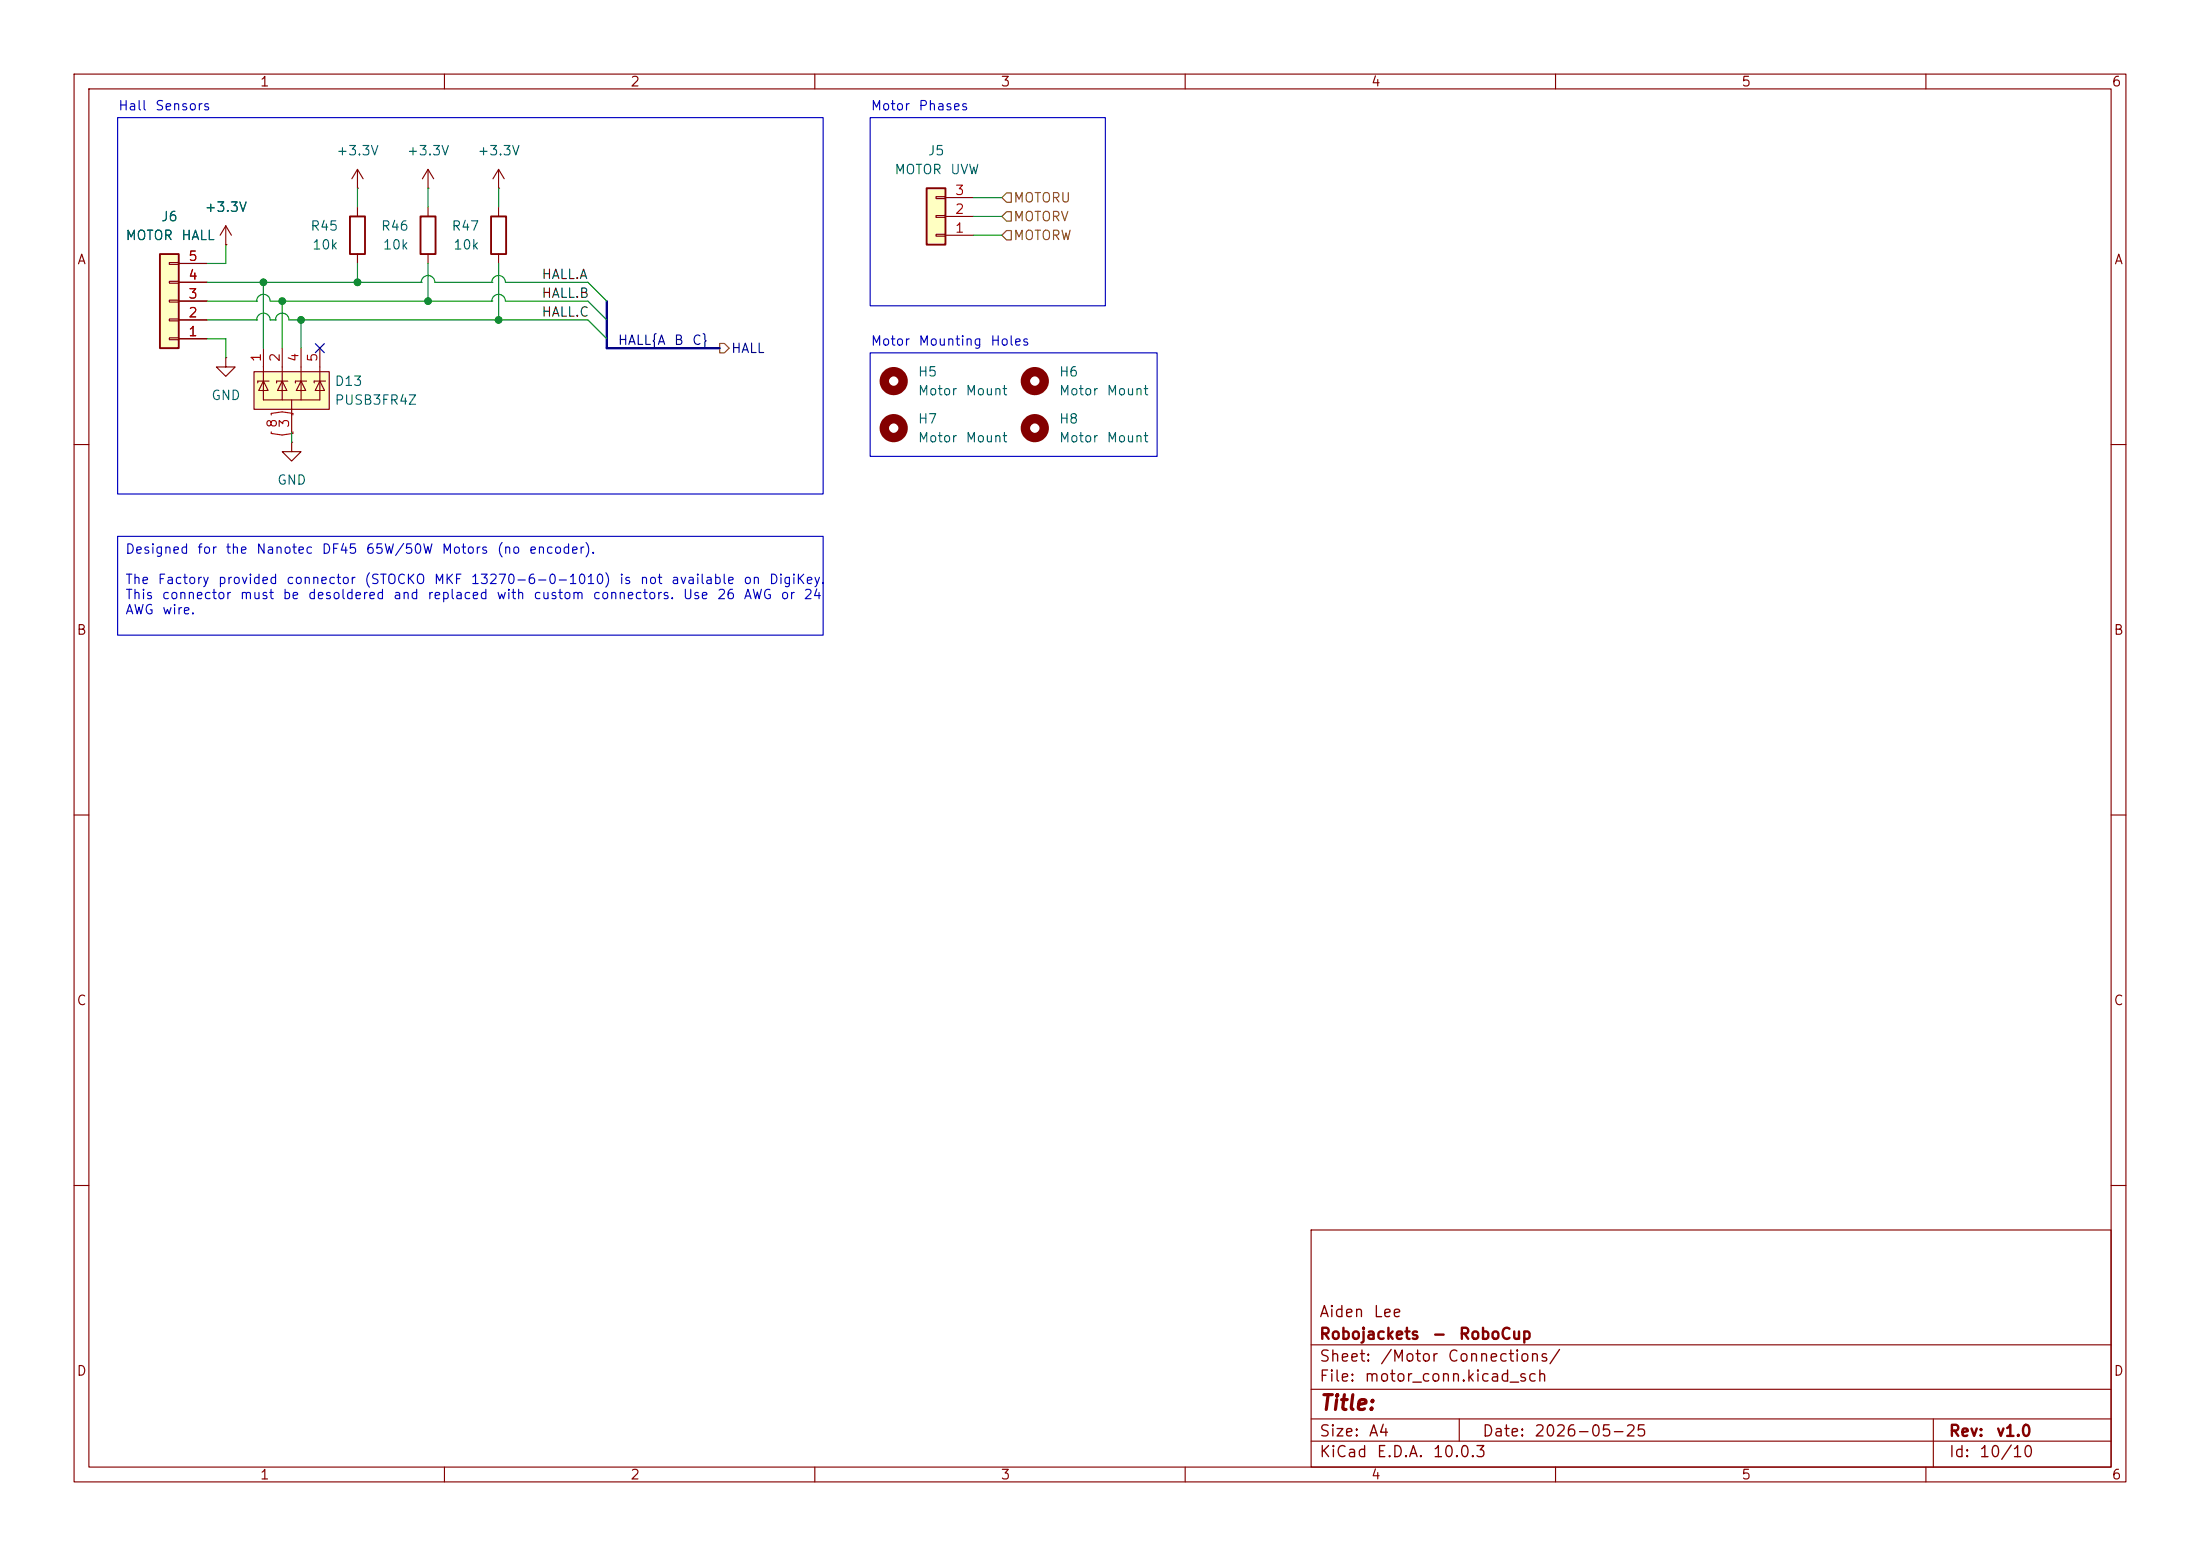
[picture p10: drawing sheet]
<svg xmlns="http://www.w3.org/2000/svg" width="297mm" height="210mm" viewBox="0 0 297 210" stroke-linecap="round" stroke-linejoin="round" font-family="sans-serif">
<g fill="none" stroke="#840000" stroke-width=".15">
<path d="M10 10h277v190h-277zM12 12h273v186h-273zM60 10v2M110 10v2M160 10v2M210 10v2M260 10v2M48.3 27.9v1.3M48.3 34.3v1.3M57.8 27.9v1.3M57.8 34.3v1.3M67.3 27.9v1.3"/>
<path d="M67.3 34.3v1.3M39.4 59.7v1.3h1.2l-1.2 1.2-1.3-1.2h1.3M39.4 59.7h.1M10 60h2M285 60h2M10 110h2M285 110h2M10 160h2M177 166h108v32h-108zM285 160h2M60 198v2M110 198v2"/>
<path d="M160 198v2M177 194.5h108M177 191.5h108M177 187.5h108M177 181.5h108M197 191.5v3M210 198v2M260 198v2M261 191.5v6.5"/>
</g>
<circle cx="139.7" cy="57.8" r="1.27" fill="none" stroke="#840000" stroke-width="1.3"/>
<path d="M47.2 29.2h2.1v5.1h-2.1zM56.8 29.2h2v5.1h-2zM66.3 29.2h2v5.1h-2z" fill="none" stroke="#840000" stroke-width=".25"/>
<path d="M21.6 34.3h2.5v12.7h-2.5z" fill="#ffffc2"/>
<path d="M21.6 34.3h2.5v12.7h-2.5z" fill="none" stroke="#840000" stroke-width=".25"/>
<path d="M22.9 38h1.2v.2h-1.2zM22.9 35.4h1.2v.3h-1.2zM24.1 38.1h3.8M24.1 35.6h3.8M22.9 45.6h1.2v.2h-1.2zM22.9 43.1h1.2v.2h-1.2zM22.9 40.5h1.2v.3h-1.2zM24.1 45.7h3.8M24.1 43.2h3.8M24.1 40.6h3.8" fill="none" stroke="#840000" stroke-width=".15"/>
<path d="M34.3 50.2h10.1v5h-10.1z" fill="#ffffc2"/>
<g fill="none" stroke="#840000" stroke-width=".15">
<path d="M30.5 48.3v1.2h1.2l-1.2 1.3-1.3-1.3h1.3M30.5 48.3h.1M34.3 50.2h10.1v5h-10.1zM35.6 51.4l.6 1.3h-1.3zM35.6 47v7h7.6v-7M36.3 51.4h-1.5v.3M38.1 51.4l.6 1.3h-1.2zM38.1 47v7M38.9 51.4h-1.6v.3M39.4 54v4.4M40.6 51.4l.7 1.3h-1.3zM40.6 47v7"/>
<path d="M41.4 51.4h-1.5v.3M43.2 51.4l.6 1.3h-1.3zM43.9 51.4h-1.5v.3"/>
</g>
<path d="M36.6 56v-.2l1.5-.2 1.4 .2v.2M36.6 58.3v.2l1.5 .2 1.4-.2v-.2" fill="none" stroke="#a90000" stroke-width=".15"/>
<path d="M125.1 25.4h2.5v7.6h-2.5z" fill="#ffffc2"/>
<path d="M125.1 25.4h2.5v7.6h-2.5z" fill="none" stroke="#840000" stroke-width=".25"/>
<g fill="none" stroke="#840000" stroke-width=".15">
<path d="M24.1 38.1h3.8M24.1 35.6h3.8M30.5 33h.1M30.5 30.5l-.8 1.3M30.5 30.5l.7 1.3M30.5 30.5v2.5M48.3 25.4h.1M48.3 22.9l-.8 1.2M48.3 22.9l.7 1.2M48.3 22.9v2.5M57.8 25.4h.1M57.8 22.9l-.8 1.2"/>
<path d="M57.8 22.9l.7 1.2M57.8 22.9v2.5M67.3 25.4h.1M67.3 22.9l-.8 1.2M67.3 22.9l.8 1.2M67.3 22.9v2.5M126.4 31.6h1.2v.3h-1.2zM126.4 29.1h1.2v.2h-1.2zM126.4 26.5h1.2v.3h-1.2zM127.6 31.8h3.8M127.6 29.2h3.8M127.6 26.7h3.8"/>
<path d="M24.1 45.7h3.8M24.1 43.2h3.8M24.1 40.6h3.8"/>
</g>
<g fill="none" stroke="#840000" stroke-width="1.3">
<circle cx="120.6" cy="51.4" r="1.27"/>
<circle cx="120.6" cy="57.8" r="1.27"/>
<circle cx="139.7" cy="51.4" r="1.27"/>
</g>
<path d="M135.9 28.6h.6v1.2h-.6l-.6-.6zM135.9 26h.6v1.3h-.6l-.6-.6zM135.9 31.1h.6v1.3h-.6l-.6-.6zM97.2 46.4h.6l.6 .6-.6 .6h-.6z" fill="none" stroke="#725600" stroke-width=".15"/>
<path d="M81.9 40.6v6.4h15.3" fill="none" stroke="#000084" stroke-width=".3"/>
<g fill="none" stroke="#009600" stroke-width=".15">
<path d="M27.9 38.1h29M30.5 33v2.6h-2.6M35.6 38.1v8.9M48.3 25.4v2.5M48.3 35.6v2.5M56.9 38.1h.1M56.9 38.1a.91 .91 0 0 1 .9-.9 .91 .91 0 0 1 .9 .9h7.7M57.8 25.4v2.5M57.8 35.6v5M66.4 38.1h.1M66.4 38.1a.91 .91 0 0 1 .9-.9 .91 .91 0 0 1 .9 .9h11.2l2.5 2.5M67.3 25.4v2.5"/>
<path d="M67.3 35.6v7.6M131.4 29.2h3.9M131.4 26.7h3.9M131.4 31.8h3.9M27.9 40.6h6.7M27.9 43.2h6.7M27.9 45.7h2.6v2.6M34.6 43.2h.1M34.6 43.2a.91 .91 0 0 1 1-.9 .91 .91 0 0 1 .9 .9h.7M34.6 40.6h.1M34.6 40.6a.91 .91 0 0 1 1-.9 .91 .91 0 0 1 .9 .9h29.9M37.2 43.2h.1"/>
<path d="M37.2 43.2a.91 .91 0 0 1 .9-.9 .91 .91 0 0 1 .9 .9h40.4l2.5 2.5M38.1 40.6v6.4M39.4 58.4v1.3M40.6 43.2v3.8M66.4 40.6h.1M66.4 40.6a.91 .91 0 0 1 .9-.9 .91 .91 0 0 1 .9 .9h11.2l2.5 2.6"/>
</g>
<path d="M42.6 46.4l1.2 1.2M43.8 46.4l-1.2 1.2" fill="none" stroke="#000084" stroke-width=".15"/>
<path d="M15.9 15.9h95.2v50.8h-95.2zM117.5 15.9h31.7v25.4h-31.7zM117.5 47.6h38.7v14h-38.7zM15.9 72.4h95.2v13.3h-95.2z" fill="none" stroke="#0000c2" stroke-width=".15"/>
<g fill="#009600" stroke="#009600" stroke-width=".14">
<circle cx="35.6" cy="38.1" r=".46"/>
<circle cx="38.1" cy="40.6" r=".46"/>
<circle cx="40.6" cy="43.2" r=".46"/>
<circle cx="67.3" cy="43.2" r=".46"/>
<circle cx="57.8" cy="40.6" r=".46"/>
<circle cx="48.3" cy="38.1" r=".46"/>
</g>
<text font-size="2" fill="#840000" x="178" y="190.8">Title:</text>
<g font-size="1.5" fill="#840000">
<text x="178" y="178.2">Aiden</text>
<text x="185.3" y="178.2">Lee</text>
<text x="178" y="184.2">Sheet:</text>
<text x="178" y="181.2">Robojackets</text>
<text x="186.2" y="184.2">/Motor</text>
<text x="193.2" y="181.2">-</text>
<text x="195.3" y="184.2">Connections/</text>
<text x="196.8" y="181.2">RoboCup</text>
<text x="178" y="186.9">File:</text>
<text x="184.1" y="186.9">motor_conn.kicad_sch</text>
<text x="178" y="197.1">KiCad</text>
<text x="178" y="194.3">Size:</text>
<text x="184.7" y="194.3">A4</text>
<text x="185.7" y="197.1">E.D.A.</text>
<text x="193.3" y="197.1">10.0.3</text>
<text x="200" y="194.3">Date:</text>
<text x="207" y="194.3">2026-05-25</text>
<text x="263" y="194.3">Rev:</text>
<text x="263" y="197.1">Id:</text>
<text x="267.1" y="197.1">10/10</text>
<text x="269.4" y="194.3">v1.0</text>
</g>
<g font-size="1.3" fill="#840000">
<text x="35" y="12">1</text>
<text x="85" y="12">2</text>
<text x="135" y="12">3</text>
<text x="185" y="12">4</text>
<text x="235" y="12">5</text>
<text x="285" y="12">6</text>
<text x="10.3" y="36">A</text>
<text x="285.3" y="36">A</text>
<text x="10.3" y="86">B</text>
<text x="285.3" y="86">B</text>
<text x="10.3" y="136">C</text>
<text x="285.3" y="136">C</text>
<text x="10.3" y="186">D</text>
<text x="285.3" y="186">D</text>
<text x="35" y="200">1</text>
<text x="85" y="200">2</text>
<text x="135" y="200">3</text>
<text x="185" y="200">4</text>
<text x="235" y="200">5</text>
<text x="285" y="200">6</text>
</g>
<g font-size="1.3" fill="#0000c2">
<text x="15.9" y="15.2">Hall</text>
<text x="20.9" y="15.2">Sensors</text>
<text x="117.5" y="15.2">Motor</text>
<text x="123.9" y="15.2">Phases</text>
<text x="117.5" y="47">Motor</text>
<text x="123.9" y="47">Mounting</text>
<text x="133.6" y="47">Holes</text>
<text x="16.8" y="75.1">Designed</text>
<text x="26.5" y="75.1">for</text>
<text x="30.4" y="75.1">the</text>
<text x="34.5" y="75.1">Nanotec</text>
<text x="43.3" y="75.1">DF45</text>
<text x="49.3" y="75.1">65W/50W</text>
<text x="59.5" y="75.1">Motors</text>
<text x="67" y="75.1">(no</text>
<text x="71.3" y="75.1">encoder).</text>
<text x="16.8" y="79.1">The</text>
<text x="16.8" y="81.2">This</text>
<text x="16.8" y="83.2">AWG</text>
<text x="21.2" y="79.1">Factory</text>
<text x="21.7" y="81.2">connector</text>
<text x="21.8" y="83.2">wire.</text>
<text x="29.3" y="79.1">provided</text>
<text x="32.3" y="81.2">must</text>
<text x="38.1" y="81.2">be</text>
<text x="38.5" y="79.1">connector</text>
<text x="41.5" y="81.2">desoldered</text>
<text x="49.1" y="79.1">(STOCKO</text>
<text x="53" y="81.2">and</text>
<text x="57.6" y="81.2">replaced</text>
<text x="58.5" y="79.1">MKF</text>
<text x="63.5" y="79.1">13270-6-0-1010)</text>
<text x="66.9" y="81.2">with</text>
<text x="71.9" y="81.2">custom</text>
<text x="79.9" y="81.2">connectors.</text>
<text x="83.5" y="79.1">is</text>
<text x="86.3" y="79.1">not</text>
<text x="90.5" y="79.1">available</text>
<text x="92.1" y="81.2">Use</text>
<text x="96.7" y="81.2">26</text>
<text x="100.3" y="79.1">on</text>
<text x="100.3" y="81.2">AWG</text>
<text x="103.7" y="79.1">DigiKey.</text>
<text x="105.3" y="81.2">or</text>
<text x="108.4" y="81.2">24</text>
</g>
<g font-size="1.3" fill="#006464">
<text x="45.3" y="21.3">+3.3V</text>
<text x="54.8" y="21.3">+3.3V</text>
<text x="64.4" y="21.3">+3.3V</text>
<text x="120.7" y="23.8">MOTOR</text>
<text x="125.2" y="21.3">J5</text>
<text x="128.2" y="23.8">UVW</text>
<text x="27.5" y="28.9">+3.3V</text>
<text x="16.9" y="32.7">MOTOR</text>
<text x="21.7" y="30.2">J6</text>
<text x="24.4" y="32.7">HALL</text>
<text x="41.8" y="31.5">R45</text>
<text x="42.1" y="34">10k</text>
<text x="51.3" y="31.5">R46</text>
<text x="51.6" y="34">10k</text>
<text x="60.9" y="31.5">R47</text>
<text x="61.1" y="34">10k</text>
<text x="45.1" y="52.4">D13</text>
<text x="123.8" y="51.1">H5</text>
<text x="123.8" y="53.7">Motor</text>
<text x="130.3" y="53.7">Mount</text>
<text x="142.9" y="51.1">H6</text>
<text x="142.9" y="53.7">Motor</text>
<text x="149.3" y="53.7">Mount</text>
<text x="28.4" y="54.3">GND</text>
<text x="45.1" y="54.9">PUSB3FR4Z</text>
<text x="123.8" y="57.5">H7</text>
<text x="142.9" y="57.5">H8</text>
<text x="37.3" y="65.7">GND</text>
<text x="123.8" y="60">Motor</text>
<text x="130.3" y="60">Mount</text>
<text x="142.9" y="60">Motor</text>
<text x="149.3" y="60">Mount</text>
</g>
<g font-size="1.3" fill="#a90000">
<text x="128.8" y="29.2">2</text>
<text x="128.8" y="26.6">3</text>
<text x="25.3" y="35.5">5</text>
<text x="128.8" y="31.7">1</text>
<text x="25.3" y="40.6">3</text>
<text x="25.3" y="38.1">4</text>
<text x="25.3" y="45.7">1</text>
<text x="25.3" y="43.2">2</text>
<text x="35.5" y="49" transform="rotate(-90 35.5 49)">1</text>
<text x="38.1" y="49" transform="rotate(-90 38.1 49)">2</text>
<text x="40.6" y="49" transform="rotate(-90 40.6 49)">4</text>
<text x="43.2" y="49" transform="rotate(-90 43.2 49)">5</text>
<text x="37.7" y="57.9" transform="rotate(-90 37.7 57.9)">8</text>
<text x="39.3" y="57.9" transform="rotate(-90 39.3 57.9)">3</text>
</g>
<g font-size="1.3" fill="#725600">
<text x="136.7" y="27.6">MOTORU</text>
<text x="136.7" y="30.2">MOTORV</text>
<text x="136.7" y="32.7">MOTORW</text>
</g>
<g font-size="1.3" fill="#0f0f0f">
<text x="73" y="40.5">HALL.B</text>
<text x="73" y="38">HALL.A</text>
<text x="73" y="43.1">HALL.C</text>
</g>
<g font-size="1.3" fill="#000084">
<text x="83.3" y="46.9">HALL{A</text>
<text x="90.9" y="46.9">B</text>
<text x="93.3" y="46.9">C}</text>
<text x="98.6" y="48">HALL</text>
</g>
</svg>
